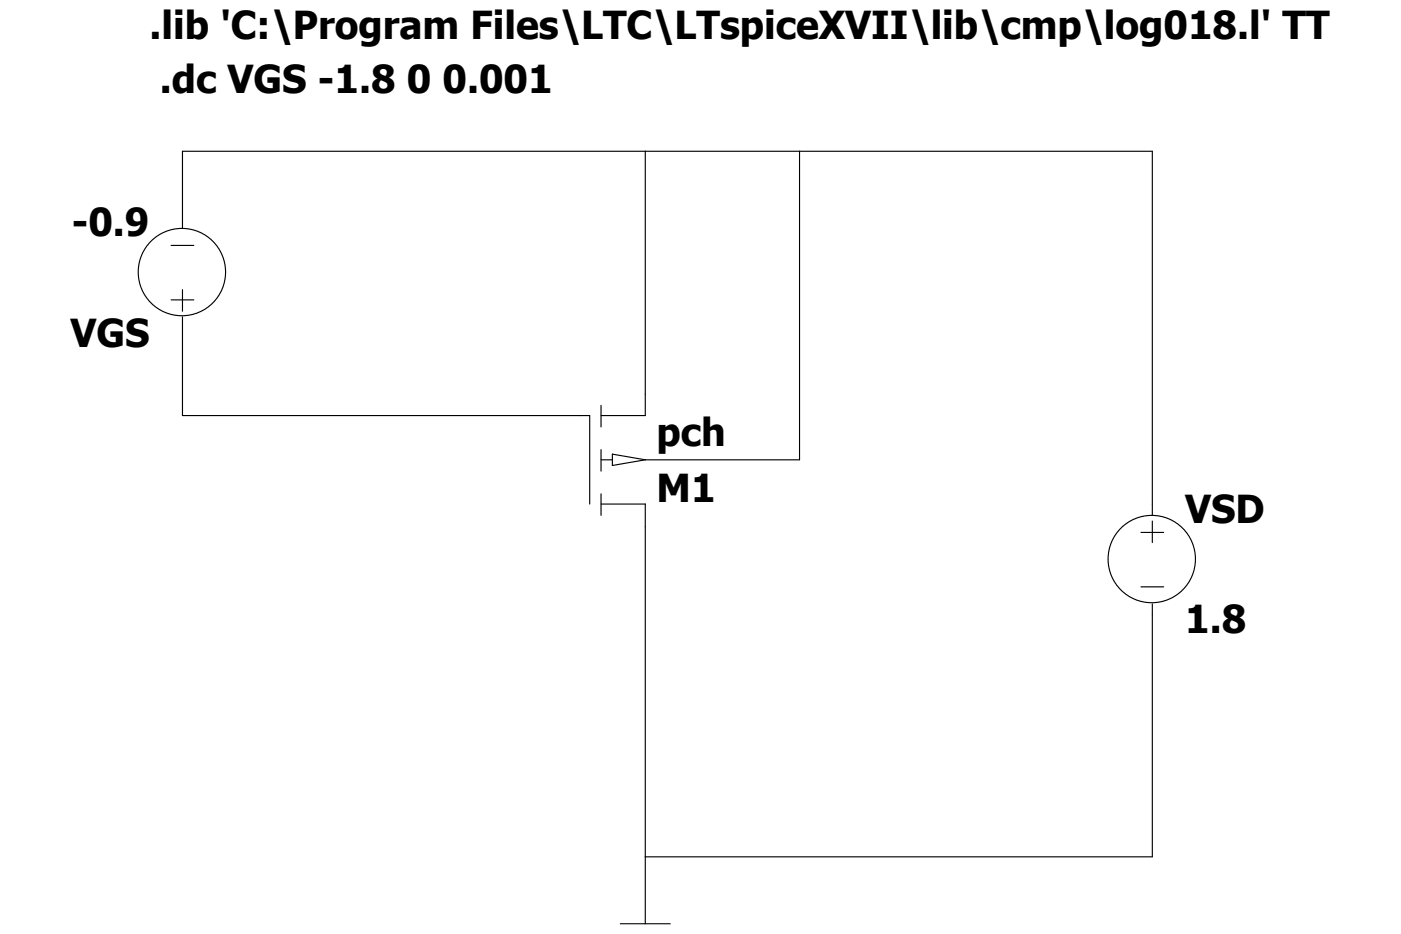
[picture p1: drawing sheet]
Version 4
SHEET 1 880 788
WIRE 48 128 -288 128
WIRE 160 128 48 128
WIRE 416 128 160 128
WIRE -288 176 -288 128
WIRE 48 304 48 128
WIRE -288 320 -288 256
WIRE 0 320 -288 320
WIRE 160 352 160 128
WIRE 160 352 48 352
WIRE 416 384 416 128
WIRE 48 640 48 400
WIRE 416 640 416 464
WIRE 416 640 48 640
WIRE 48 688 48 640
FLAG 48 688 0
SYMBOL pmos4 0 400 M180
SYMATTR InstName M1
SYMATTR Value pch
SYMATTR Value2 l=1u w=3u
SYMBOL voltage -288 272 R180
WINDOW 123 0 0 Left 0
WINDOW 39 0 0 Left 0
SYMATTR InstName VGS
SYMATTR Value -0.9
SYMBOL voltage 416 368 R0
WINDOW 123 0 0 Left 0
WINDOW 39 0 0 Left 0
SYMATTR InstName VSD
SYMATTR Value 1.8
TEXT -312 32 Left 2 !.lib 'C:\\Program Files\\LTC\\LTspiceXVII\\lib\\cmp\\log018.l' TT
TEXT -304 72 Left 2 !.dc VGS -1.8 0 0.001
